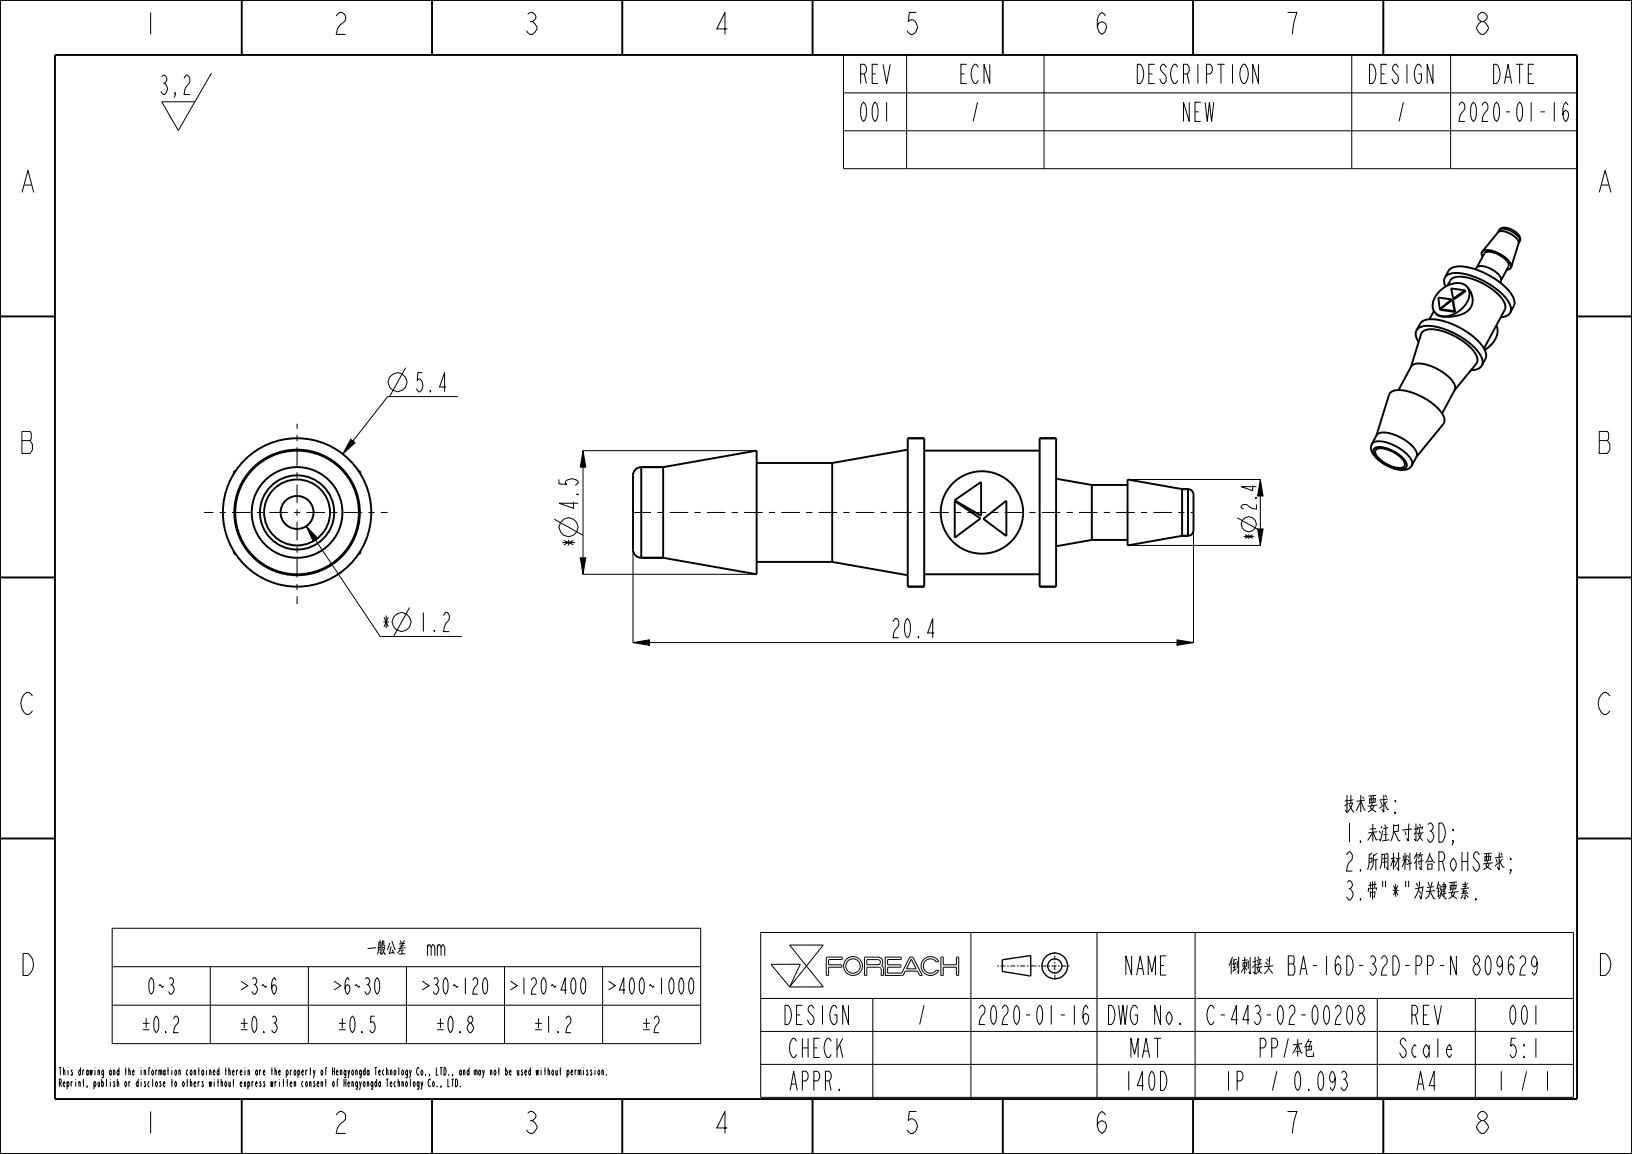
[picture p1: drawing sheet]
<svg xmlns="http://www.w3.org/2000/svg" width="297mm" height="210mm" viewBox="0 0 297 210" stroke-linecap="round" stroke-linejoin="round" font-family="sans-serif">
<g fill="none" stroke="#000" stroke-width=".18">
<path d="M29.4 14l.3-.3a.78 .78 0 0 1 .7 .6 .78 .78 0 0 1-.4 .8l.2 .3a1.2 1.2 0 0 1-.2 1.8h-.3l-.4-.6M29.7 15.1h.3M31.9 17.2l-.1-.3h.1v.3l-.2 .6M33.5 14.3l.4-.6h.3a1.25 1.25 0 0 1-.3 2l-.3 .6-.1 .9h1.1M38.5 13.3l-6 10.5-3.1-5.3h6.1M153.5 10h133.5v20.7h-133.5zM153.5 16.9h133.5M165 10v20.7M190 10v20.7M246 10v20.7M264 10v20.7M153.5 23.8h133.5"/>
<path d="M63.8 80l.8 .6-2.2 2zM73.8 66.9l-2.9 5.3M83.3 72.2h-12.8l-8.1 10.4M55.7 95.7l2.1 2.3-.8 .5zM55.7 95.7l13.5 20.1h14.8M100.9 94.5l5.2 2.9M106.1 82h31.5M106.1 82l.5 3h-1zM106.1 82v22.5M205.3 99.3h24.1M205.3 87.3h24.1M217.2 96.6v20.4"/>
<path d="M225.2 94.2l4.2 2.4M228.9 96.3h1l-.5 3zM229.4 87.3v12M74.5 110.6l-2.9 5.2M105.6 101.5h1l-.5 3zM106.1 104.5h31.5M115.2 116.9l3-.5v1zM115.2 100.1v16.9M115.2 116.9h102M214.2 116.4l3 .5-3 .5zM20.4 168.9h107.1v21h-107.1zM20.4 175.9h107.1"/>
<path d="M38.3 175.9v14M56.1 175.9v14M74 175.9v14M78.5 172.4l.2-.5h.2l.2 .5v1.5M79.6 172.4l.2-.5h.2l.3 .5v1.5M79.6 171.9v2M80.3 172.4l.2-.5h.2l.2 .5v1.5M91.8 175.9v14M109.7 175.9v14M138.4 169.7h147.9v30h-147.9zM140.3 175.5h5.3l-1.9 4.1zM143.7 172h6.1l-3 3.8z"/>
<path d="M146.8 175.8l3 3.8h-6.1M146.8 175.8l-3.1 3.8M150.8 177.5v-1.5h2.4v-.4h-2.4v-1h2.4l.1-.4h-2.9v3.3h.4M157.8 174.6l2.1 .1 .3 .1v.4l-.4 .3h-2zM157.8 177.5v-1.5h1.9l.4 .1 .2 .2 .1 1.2h.4M160.8 177.5v-1.3l-.4-.5 .2-.6-.2-.7-.7-.2h-2.3l-.1 3.3h.5M164.3 177.5h.1M165.9 174.6l.8 1.7h-1.7zM166.1 174.2h-.5l-1.5 2.9h-2.6v-1.1h2.4v-.4h-2.4v-1h2.5v-.4h-2.9v3.3h3.2M166.1 174.2h.1M166.1 174.2l1.7 3.3h-.4l-.4-.8h-2.3l-.4 .8M170.4 175l-.7-.5h-.8l-.6 .5-.3 .8 .3 .8 .6 .4h.8l.7-.4"/>
<path d="M170.4 176.6h.1M170.4 175h.1M170.4 176.6h.4M170.4 175h.5l-.4-.5-.5-.3-.7-.1-.7 .1-.5 .4-.3 .5-.2 .5 .1 .7 .5 .8 1 .4 1-.2 .7-.7M170.8 176.6h.1M171.2 174.2h.5v1.4h2.4v-1.4h.4v3.3h-.4v-1.5h-2.4v1.5h-.5zM176.7 169.7v30M199.6 169.7v30M217.5 169.7v30M20.4 182.9h107.1M138.4 181.7h147.9M138.4 187.7h147.9"/>
<path d="M138.4 193.7h147.9M158.8 181.7v18M250.6 181.7v18M268.5 181.7v18"/>
<circle cx="72.3" cy="69.6" r="1.72"/>
<circle cx="103.5" cy="96" r="1.72"/>
<circle cx="227.3" cy="95.4" r="1.37"/>
<circle cx="73" cy="113.2" r="1.72"/>
<circle cx="155.2" cy="175.8" r="1.31"/>
<circle cx="155.2" cy="175.8" r="1.71"/>
</g>
<path d="M55.7 95.7l2.1 2.3-.8 .5zM63.8 80l.8 .6-2.2 2zM106.1 82l.5 3h-1zM228.9 96.3h1l-.5 3zM105.6 101.5h1l-.5 3zM115.2 116.9l3-.5v1zM214.2 116.4l3 .5-3 .5z" fill="#000"/>
<g fill="none" stroke="#000" stroke-width=".35">
<path d="M0 0h297v210h-297zM10 10h277v190h-277zM44 .1v10M78.6 .1v10M113.2 .1v10M147.9 .1v10M182.5 .1v10M217.1 .1v10M251.7 .1v10M0 57.6h10M258.4 58.9a2.54 2.54 0 0 1 2.7-.8 13.5 13.5 0 0 1 9 5.4 1.89 1.89 0 0 1 .2 1.8M261 56.6l-.9 1.5"/>
<path d="M262 56.3l.2 .1M262.1 56.3l2.6 .3M262.1 56.3l.1 .1 2.6 .4M263.1 52.2a1.55 1.55 0 0 1-.1-1.7 1.55 1.55 0 0 1 1.5-.8 13 13 0 0 1 10.1 5.4 1.61 1.61 0 0 1 .2 1.9 1.61 1.61 0 0 1-1.7 .7M263.4 52l.5-1a2.52 2.52 0 0 1 2.8-.6 11.1 11.1 0 0 1 7 4.5 1.55 1.55 0 0 1 .1 1.5l-3.7 7M264.2 54.5l.1 .1M264.2 54.5l-2.4-.3 .2 2.1M264.2 54.5l-2.2 1.8M264.3 54.5l.4 2.1M264.3 54.5l-2.2 1.8M264.3 54.5l.5 2.3M264.7 56.6l.1 .2"/>
<path d="M266.6 52.8l-2.1 1.5M266.6 52.8l-2.5-.3 .4 1.8M266.6 52.8l.1 .2-2.1 1.5-.1-.2M273 41.7a2.77 2.77 0 0 1 3.2 .8l.4 .8v.6a2.08 2.08 0 0 0-1.6-1.8 1.89 1.89 0 0 0-2.2-.2zM287 57.6h10M165.2 79.8h3v27h-3M192.2 79.8h-3v27h3M116.7 85a1.5 1.5 0 0 0-1.5 1.5v13.5a1.5 1.5 0 0 0 1.5 1.5M116.7 85v16.5M116.7 85h4M168.2 82h21M173.7 91l4.8-3.3v6.2z"/>
<path d="M173.7 91.2l4.7 3.2-4.7 3.4zM178.9 94.4l4.2-3.3v6.5zM215.1 97.5h1.1M215.1 89h1.1M216.2 89a1 1 0 0 1 1 1v6.5a1 1 0 0 1-1 1M216.2 89v8.5M249.8 80.6a3.4 3.4 0 0 1 3.3 .2 6.6 6.6 0 0 1 3.9 3.3 1.42 1.42 0 0 1-1.8 1.4 7.1 7.1 0 0 1-5.6-3.4l-.1-.8zM250.1 81.6a3.4 3.4 0 0 1 3.3 .4 4.2 4.2 0 0 1 2.6 2.7v.1a1.53 1.53 0 0 1-2 .5 5.8 5.8 0 0 1-4.1-3.1zM250.4 81.8a3.3 3.3 0 0 1 3.3 .6 3 3 0 0 1 2 2.3 1.21 1.21 0 0 1-1.6 .4 5.3 5.3 0 0 1-3.8-2.7zM0 105.1h10M116.7 101.5h4M168.2 104.5h21"/>
<path d="M287 105.1h10M0 152.6h10M287 152.6h10M44 200.1v10M78.6 200.1v10M113.2 200.1v10M147.9 200.1v10M182.5 200.1v10M217.1 200.1v10M251.7 200.1v10"/>
<circle cx="54.1" cy="93.3" r="8.3"/>
<circle cx="54.1" cy="93.3" r="6.8"/>
<circle cx="54.1" cy="93.3" r="6"/>
<circle cx="54.1" cy="93.3" r="3"/>
</g>
<g fill="none" stroke="#000" stroke-width=".25">
<path d="M187.6 173.9v3.7l-5.2-.8v-2.1l5.2-.8"/>
<circle cx="192" cy="175.8" r="2.34"/>
<circle cx="192" cy="175.8" r="1.29"/>
</g>
<path d="M181.5 175.8h6.8M191.9 173.3l.1 5M194.6 175.8h-6.2" fill="none" stroke="#000" stroke-width=".18" stroke-dasharray=".3 .3 .9 .3" stroke-linecap="butt"/>
<!-- layer: 02___PRT_ALL_AXES -->
<g fill="none" stroke="#000" stroke-width=".35">
<path d="M258.4 58.9l-.6 1.2M262.9 50.5l.7-1.2a2.91 2.91 0 0 1 3.1-.7 13.4 13.4 0 0 1 8.6 5.3 1.93 1.93 0 0 1 .2 1.8l-.7 1.2M267.1 52.3a3.1 3.1 0 0 1-1 3.8 4 4 0 0 1-4.6 1.1l-.4-.4M267.1 52.3a3.1 3.1 0 0 0-4-.1 3.9 3.9 0 0 0-2.3 4.1l.3 .5M267.1 52.3l.2 .3a2.89 2.89 0 0 1-1.9 4.8l-.9 .2a3.9 3.9 0 0 1-3.2-.5l-.2-.3M268.5 49l.3-.3a2.79 2.79 0 0 1 2.9 .4 2.28 2.28 0 0 1 1.5 1.9l-.2 .4M268.7 48.7l1.4-2.6a2.07 2.07 0 0 1 2.4 .1 2.87 2.87 0 0 1 2.1 2.2l-1.4 2.6M269.7 45.8l-.1 .4 .2 .5M269.7 45.8a2.49 2.49 0 0 1 2.7 .1 4.2 4.2 0 0 1 2.6 2.6v.1M272.3 59.2a3.5 3.5 0 0 1-1.7 4.2l-.4 .3M272.6 42.3a2.72 2.72 0 0 1 2.9 .6l.7 .7 .2 .6-1.4 4.4M272.6 42.3l-2.9 3.5"/>
<path d="M272.8 41.9l-.2 .4M275 48.6l-.2 .3-.6 .2M276.6 43.9l-.2 .4M168.2 79.8h-3v27h3M189.2 79.8h3v27h-3M250.5 79.3l2.3-7.4a2.1 2.1 0 0 1 2.5-.9 11.2 11.2 0 0 1 7.3 4.6 1.4 1.4 0 0 1 .1 1.6l-4.9 6M254.5 71l2.3-4.3a2.1 2.1 0 0 1 2.3-.4 8.6 8.6 0 0 1 5.6 3.7l.1 .9-2.4 4.3M256.8 66.8l1.8-6a2.13 2.13 0 0 1 2.6-.8 11.4 11.4 0 0 1 7.4 4.6 1.43 1.43 0 0 1 .1 1.6l-4 4.8M257.8 60.1a2.1 2.1 0 0 0 .4 2.1M257.8 60.1a2.91 2.91 0 0 1 3.1-.7 13.4 13.4 0 0 1 8.6 5.4 1.93 1.93 0 0 1 .2 1.7M269.7 66.5a2.12 2.12 0 0 1-2 .9M270.3 65.3l-.6 1.2"/>
<path d="M42.8 85.8h-.2v.4M65.3 85.8h.3v.4M116.7 85h4M120.7 85v16.5M120.7 85l17-3v22.5l-17-3M137.7 84.3h13.7M151.4 84.3v18M165.2 81.8l-13.8 2.5M192.2 87.1l6.5 1.2M198.7 98.3l-6.5 1.1M198.7 98.3h6.5M198.7 88.3h6.5"/>
<path d="M198.7 88.3v10M215.1 89l-9.9-1.7v12l9.9-1.8M215.1 89v8.5M215.1 97.5h1.1M215.1 89h1.1M249.7 80.8l.8-1.6a2.3 2.3 0 0 1 2.7-.3 7.3 7.3 0 0 1 4.6 3.5v.7l-.9 1.6M42.6 100.3v.5h.2M65.6 100.3v.5h-.3M116.7 101.5h4M137.7 102.3h13.7M151.4 102.3l13.8 2.4"/>
<circle cx="54.1" cy="93.3" r="13.5"/>
<circle cx="54.1" cy="93.3" r="11.4"/>
<circle cx="54.1" cy="93.3" r="11.3"/>
<circle cx="178.7" cy="93.3" r="7.5"/>
</g>
<path d="M115.1 93.3h102.2" fill="none" stroke="#000" stroke-width=".18" stroke-dasharray="1.1 1.1 3.4 1.1" stroke-dashoffset="2.3" stroke-linecap="butt"/>
<path d="M54.1 93.3v16.6M54.1 93.3v-16.2M54.1 93.3h-17M54.1 93.3h16.4" fill="none" stroke="#000" stroke-width=".18" stroke-dasharray="1.1 1.1 3.4 1.1" stroke-dashoffset=".6" stroke-linecap="butt"/>
<g font-size="5.2">
<text x="26.1" y="6.3">1</text>
<text x="60.7" y="6.3">2</text>
<text x="95.4" y="6.3">3</text>
<text x="130" y="6.3">4</text>
<text x="164.6" y="6.3">5</text>
<text x="199.2" y="6.3">6</text>
<text x="233.9" y="6.3">7</text>
<text x="268.5" y="6.3">8</text>
<text x="3.8" y="35">A</text>
<text x="290.8" y="35">A</text>
<text x="3.8" y="82.5">B</text>
<text x="290.8" y="82.5">B</text>
<text x="3.8" y="130">C</text>
<text x="290.8" y="130">C</text>
<text x="3.8" y="177.5">D</text>
<text x="290.8" y="177.5">D</text>
<text x="26.1" y="206.3">1</text>
<text x="60.7" y="206.3">2</text>
<text x="95.4" y="206.3">3</text>
<text x="130" y="206.3">4</text>
<text x="164.6" y="206.3">5</text>
<text x="199.2" y="206.3">6</text>
<text x="233.9" y="206.3">7</text>
<text x="268.5" y="206.3">8</text>
</g>
<g font-size="4.6">
<text x="155.8" y="15.2">REV</text>
<text x="174.1" y="15.2">ECN</text>
<text x="205.5" y="15.2">DESCRIPTION</text>
<text x="248.2" y="15.2">DESIGN</text>
<text x="270.9" y="15.2">DATE</text>
<text x="155.8" y="22.1">001</text>
<text x="176.4" y="22.1">/</text>
<text x="214.6" y="22.1">NEW</text>
<text x="253.9" y="22.1">/</text>
<text x="264.1" y="22.1">2020-01-16</text>
<text x="75.3" y="71.3">5.4</text>
<text x="105.2" y="93" transform="rotate(-90 105.2 93)">4.5</text>
<text x="105.2" y="99.8" transform="rotate(-90 105.2 99.8)">*</text>
<text x="69.2" y="114.9">*</text>
<text x="76" y="114.9">1.2</text>
<text x="162" y="116.1">20.4</text>
<text x="244.5" y="148">技术要求:</text>
<text x="244.5" y="153.3">1.未注尺寸按3D;</text>
<text x="244.5" y="158.5">2.所用材料符合RoHS要求;</text>
<text x="244.5" y="163.8">3.带&quot;*&quot;为关键要素.</text>
<text x="204" y="177.4">NAME</text>
<text x="216.7" y="177.4">倒刺接头 BA-16D-32D-PP-N 809629</text>
<text x="141.8" y="186.4">DESIGN</text>
<text x="166.6" y="186.4">/</text>
<text x="176.8" y="186.4">2020-01-16</text>
<text x="200.6" y="186.4">DWG No.</text>
<text x="218.1" y="186.4">C-443-02-00208</text>
<text x="256.2" y="186.4">REV</text>
<text x="274" y="186.4">001</text>
<text x="143" y="192.4">CHECK</text>
<text x="205.2" y="192.4">MAT</text>
<text x="228.6" y="192.4">PP本色</text>
<text x="232.9" y="192.4">/</text>
<text x="253.9" y="192.4">Scale</text>
<text x="274" y="192.4">5:1</text>
<text x="143" y="198.4">APPR.</text>
<text x="204" y="198.4">140D</text>
<text x="222.3" y="198.4">IP</text>
<text x="230.9" y="198.4">/ 0.093</text>
<text x="257.3" y="198.4">A4</text>
<text x="272.1" y="198.4">1</text>
<text x="276.3" y="198.4">/ 1</text>
</g>
<g font-size="3.9">
<text x="62.3" y="173.9">一般公差</text>
<text x="26.4" y="180.9">0~3</text>
<text x="42.3" y="180.9">＞3~6</text>
<text x="59.2" y="180.9">＞6~30</text>
<text x="75.1" y="180.9">＞30~120＞120~400＞400~1000</text>
<text x="24.5" y="187.9">±0.2</text>
<text x="42.3" y="187.9">±0.3</text>
<text x="60.2" y="187.9">±0.5</text>
<text x="78" y="187.9">±0.8</text>
<text x="95.9" y="187.9">±1.2</text>
<text x="115.7" y="187.9">±2</text>
</g>
<g font-size="3.6">
<text x="228.7" y="93.1" transform="rotate(-90 228.7 93.1)">2.4</text>
<text x="228.7" y="98.5" transform="rotate(-90 228.7 98.5)">*</text>
</g>
<g font-size="1.8">
<text x="10.6" y="195.7">This drawing and the information contained therein are the property of</text>
<text x="10.6" y="197.8">Reprint, publish or disclose to others without express written consent of</text>
<text x="60.3" y="195.7">Hengyongda Technology Co., LTD., and may not be used without permission.</text>
<text x="62.4" y="197.8">Hengyongda Technology Co., LTD.</text>
</g>
</svg>
